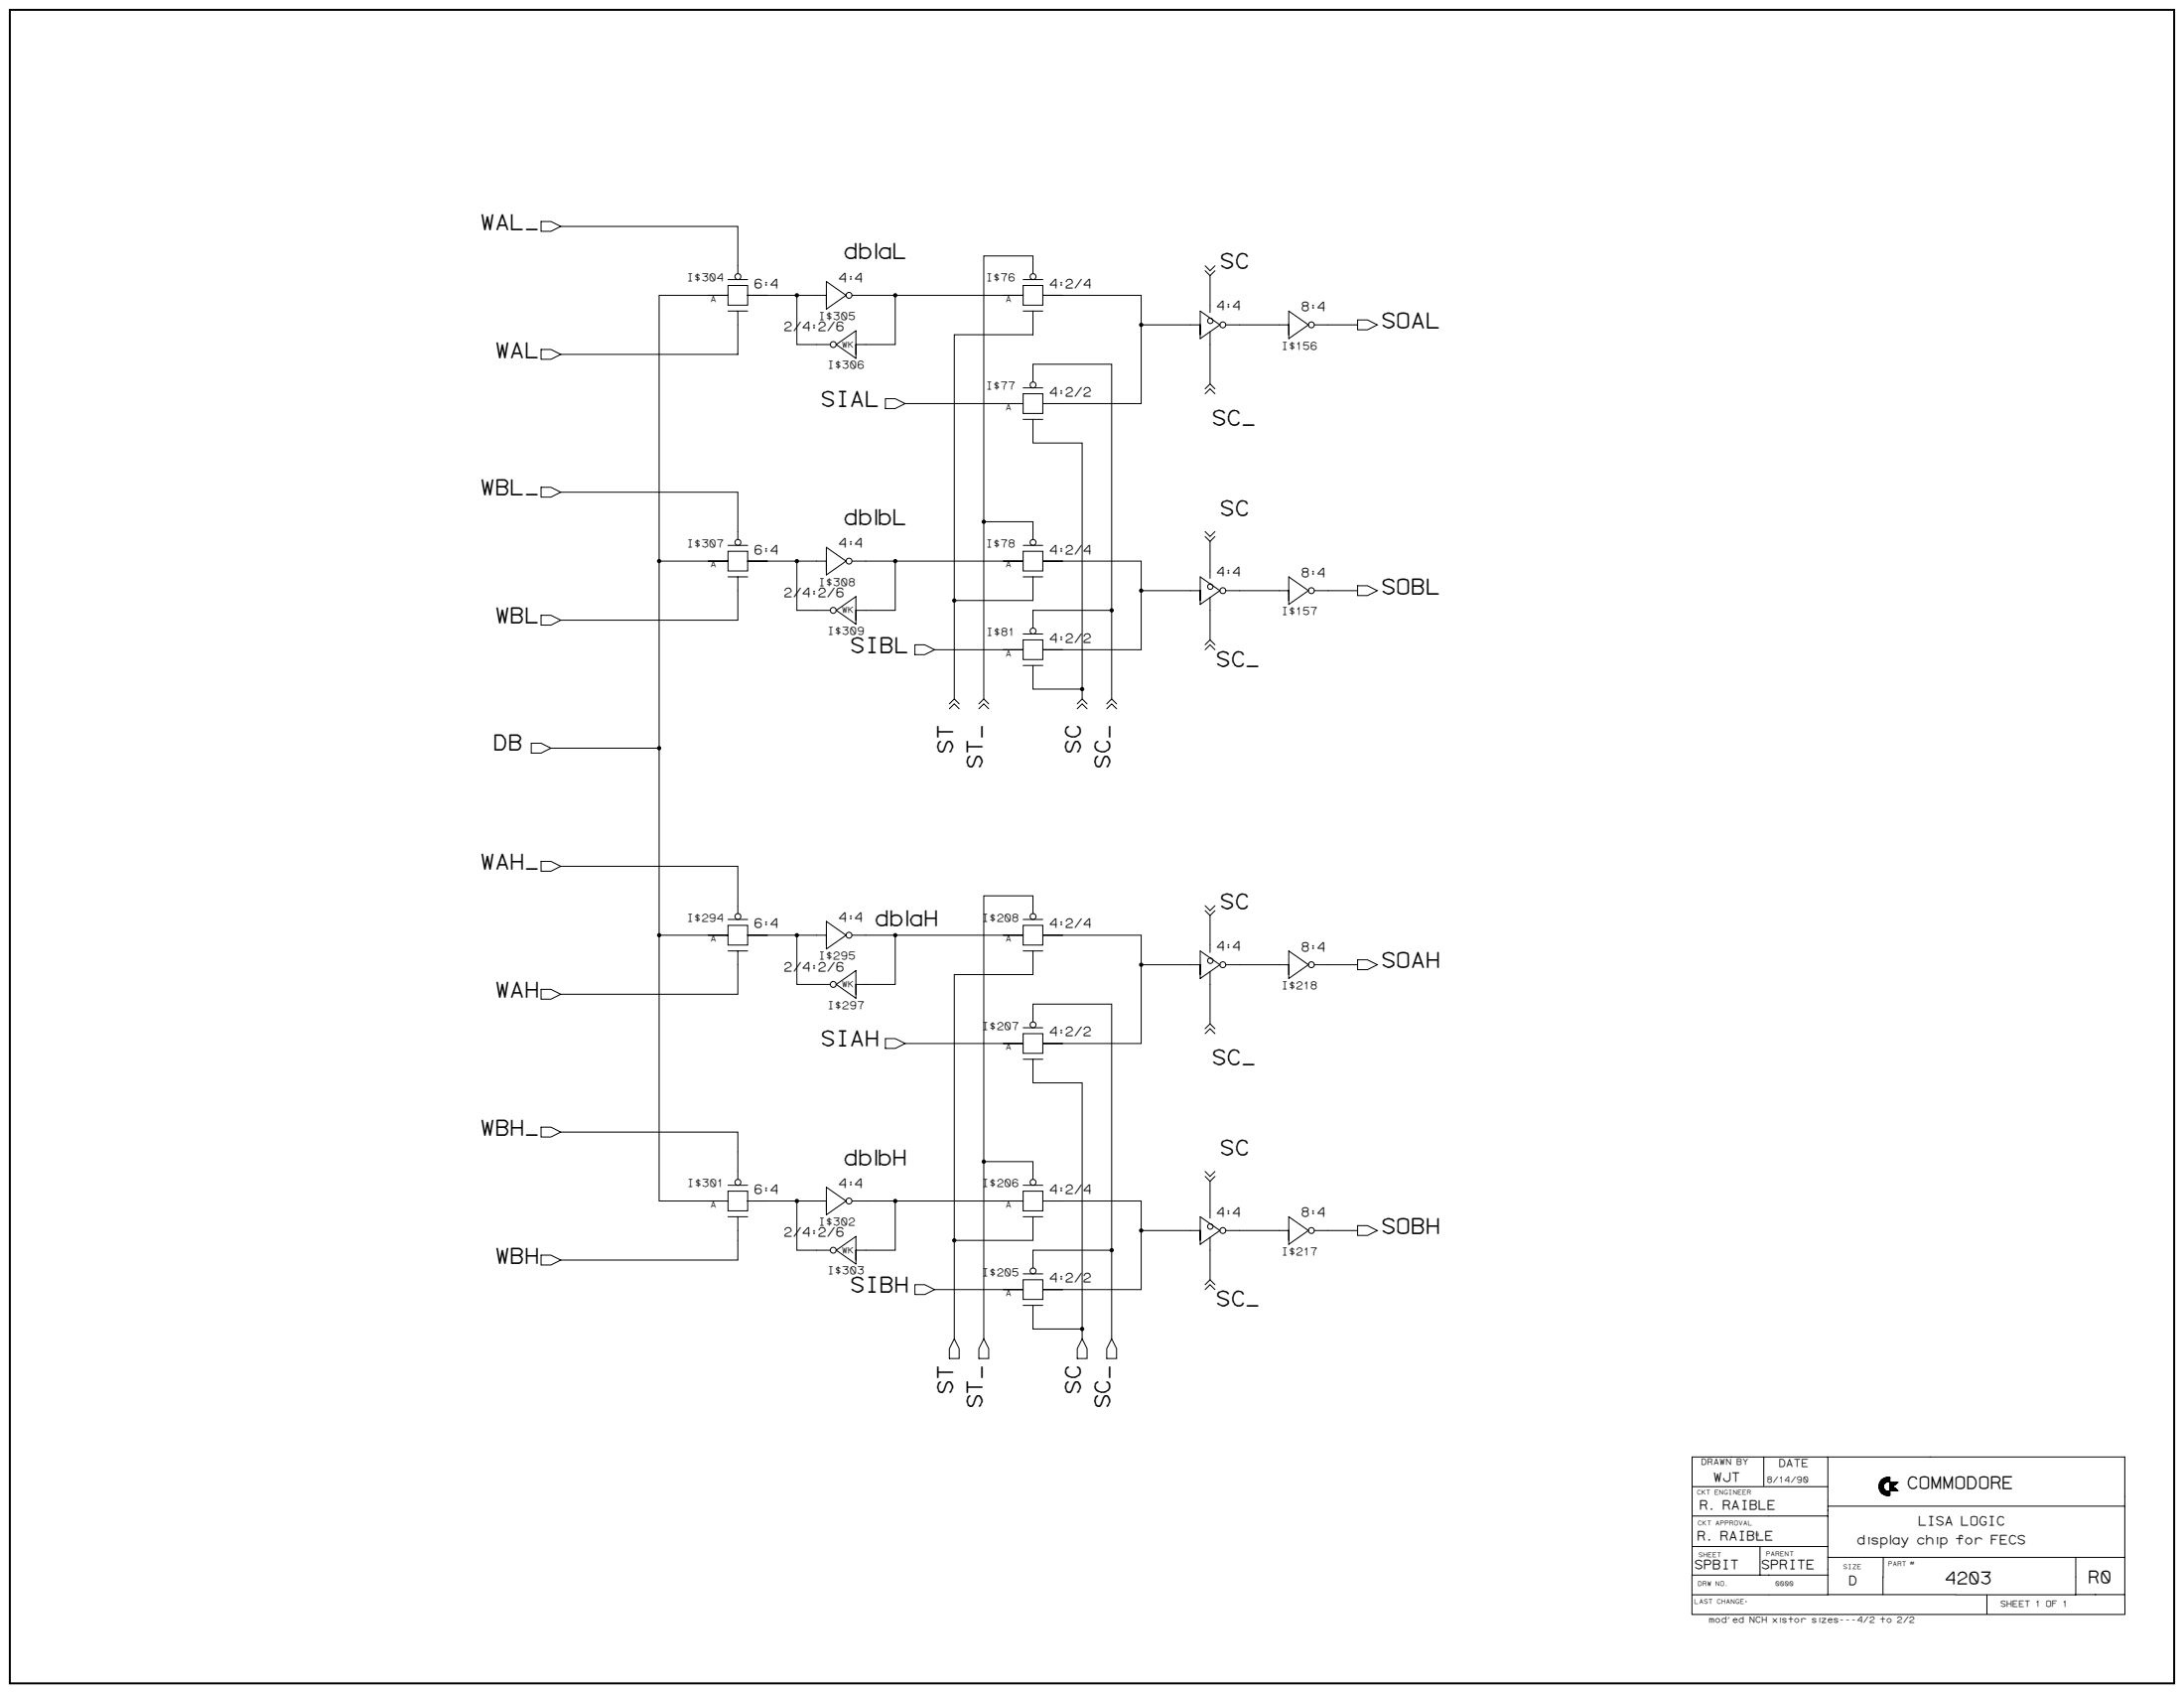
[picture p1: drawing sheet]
<svg xmlns="http://www.w3.org/2000/svg" width="1189mm" height="921mm" viewBox="0 0 1189 921" stroke-linecap="round" stroke-linejoin="round" font-family="sans-serif">
<path d="M5 5h1179v911h-1179z" fill="#fff" stroke="#fff" stroke-width=".54"/>
<path d="M5 5h1179v911h-1179z" fill="none" stroke="#000" stroke-width="1.1"/>
<g fill="#000" stroke="#000" stroke-width=".54">
<circle cx="434" cy="161" r=".9"/>
<circle cx="487" cy="161" r=".9"/>
<circle cx="621" cy="177" r=".9"/>
<circle cx="536" cy="284" r=".9"/>
<circle cx="359" cy="305" r=".9"/>
<circle cx="434" cy="305" r=".9"/>
<circle cx="487" cy="305" r=".9"/>
<circle cx="519" cy="327" r=".9"/>
<circle cx="605" cy="332" r=".9"/>
<circle cx="621" cy="321" r=".9"/>
<circle cx="589" cy="375" r=".9"/>
<circle cx="359" cy="407" r=".9"/>
<circle cx="359" cy="509" r=".9"/>
<circle cx="434" cy="509" r=".9"/>
<circle cx="487" cy="509" r=".9"/>
<circle cx="621" cy="525" r=".9"/>
<circle cx="536" cy="632" r=".9"/>
<circle cx="434" cy="653" r=".9"/>
<circle cx="487" cy="653" r=".9"/>
<circle cx="519" cy="675" r=".9"/>
<circle cx="621" cy="669" r=".9"/>
<circle cx="605" cy="680" r=".9"/>
<circle cx="589" cy="723" r=".9"/>
</g>
<g fill="none" stroke="#000" stroke-width=".54">
<path d="M295 121h5l5 2-5 3h-5zM305 123h97v26M396 152h11M450 153l11 8-11 7zM557 152h11M562 149v-10h-26v241M656 145l3 2 2-2M656 147l3 3 2-3M659 150v20M396 161h-37v492h37M396 161v5h11v-5M396 161v-6h11v6"/>
<path d="M396 169h11M402 169v24h-97M407 161h43M434 161v26h18M464 161h93M487 161v26h-21M557 161v5h11v-5M557 161v-6h11v6M557 169h11M562 169v13h-43v198M568 161h53v16h32M621 177v43h-53"/>
<path d="M653 169l11 8-11 7zM667 177h35M702 169l10 8-10 7zM715 177h24M739 174h5l6 3-6 2h-5zM295 190h5l5 3-5 2h-5zM455 187l11-7v15zM659 180v29M482 217h5l6 3-6 2h-5zM493 220h64M557 220v5h11v-5M557 220v-6h11v6"/>
<path d="M557 211h11M562 208v-10h43v134M656 214l3-2 2 2M656 212l3-3 2 3M557 228h11M562 228v13h27v134M295 265h5l5 3-5 2h-5zM305 268h97v26M396 297h11M450 298l11 7-11 8zM536 284h26v10M557 297h11"/>
<path d="M656 289l3 3 2-3M656 292l3 3 2-3M659 295v20M359 305h37M396 305v6h11v-6M396 305v-5h11v5M396 314h11M402 314v23h-97M407 305h43M434 305v27h18M464 305h23M557 305h-70v27h-21"/>
<path d="M557 305v6h11v-6M557 305v-5h11v5M557 314h11M562 314v13h-43M568 305h53v16h32M653 314l11 7-11 8zM702 314l10 7-10 8zM739 319h5l6 2-6 3h-5zM295 335h5l5 2-5 3h-5zM455 332l11-7v15zM621 321v32h-53M659 325v23"/>
<path d="M667 321h35M715 321h24M498 351h5l6 2-6 3h-5zM509 353h48M557 353v6h11v-6M557 353v-5h11v5M557 345h11M562 342v-10h43v48M656 353l3-2 2 2M656 351l3-3 2 3M557 362h11M562 362v13h27"/>
<path d="M589 375v5M517 386l2-3 3 3M517 383l2-3 3 3M533 386l3-3 2 3M533 383l3-3 2 3M586 386l3-3 3 3M586 383l3-3 3 3M602 386l3-3 3 3M602 383l3-3 3 3M289 404h6l5 3-5 3h-6zM300 407h59M295 469h5l5 2-5 3h-5z"/>
<path d="M305 471h97v26M562 497v-10h-26v241M656 493l3 2 2-2M656 495l3 3 2-3M659 498v20M359 509h37M396 509v5h11v-5M396 509v-6h11v6M396 500h11M396 517h11M402 517v24h-97M407 509h27"/>
<path d="M450 509h-16v27h18M450 501l11 8-11 7zM464 509h23M557 509h-70v27h-21M557 509v5h11v-5M557 509v-6h11v6M557 500h11M557 517h11M562 517v13h-43v198M568 509h53v16h32M653 517l11 8-11 7zM702 517l10 8-10 7z"/>
<path d="M295 538h5l5 3-5 3h-5zM455 536l11-8v15zM621 525v43h-53M659 529v28M667 525h35M715 525h24M739 522h5l6 3-6 3h-5zM557 559h11M562 556v-10h43v134M656 560l3-3 2 3M482 565h5l6 3-6 2h-5zM493 568h64"/>
<path d="M557 568v5h11v-5M557 568v-6h11v6M557 576h11M562 576v13h27v134h-27v-13M656 562l3-2 2 2M295 613h5l5 3-5 3h-5zM305 616h97v26M536 632h26v10M656 637l3 3 2-3M396 653v6h11v-6M396 653v-5h11v5M396 645h11"/>
<path d="M407 653h43M434 653v27h18M450 646l11 7-11 8zM464 653h93M487 653v27h-21M557 653v6h11v-6M557 653v-5h11v5M557 645h11M568 653h53v16h32M656 640l3 3 2-3M659 643v20M396 662h11"/>
<path d="M402 662v24h-97M557 662h11M562 662v13h-43M621 669v33h-53M653 662l11 7-11 8zM659 673v23M667 669h35M702 662l10 7-10 8zM715 669h24M739 667h5l6 2-6 3h-5zM295 683h5l5 3-5 2h-5zM455 680l11-7v15z"/>
<path d="M498 699h5l6 3-6 2h-5zM557 693h11M562 690v-10h43v48M656 699l3-3 2 3M509 702h48M557 702v5h11v-5M557 702v-6h11v6M557 710h11M656 702l3-3 2 3M519 728l3 6v5h-5v-5zM536 728l2 6v5h-5v-5zM589 728l3 6v5h-6v-5z"/>
<path d="M589 723v5M605 728l3 6v5h-6v-5zM960 793v15M995 793v75M921 809h74M995 819h162M1023 809h2v4v-3l1 3-1-4 1 2v2v-2h1h2v3h-2l-1-1v-2v2M1023 808v3v-4l1 5v-6v6v-6v5v-5v5l-1-4v3M1024 809v3v-6v3v-4v7M1024 809l1-4v7M1024 805v7M1025 805v1"/>
<path d="M1025 805v8v-8l-1 7 1-7v8v-4v4l1-3-1 3v-4v4v-3l1 3v-2v2v-2v2v-2l1 2v-2v3v-3v3v-3l1 3v-3v3l1-3v3v-3l-1 3v-3v3v-3v3v-3l-1 2v-2v2v-2v2v-2M1025 805v8v-8v7v-7h-1v7l1 1-1-1v-7v7v-3M1026 810v3v-2v2v-2v2l1-2v3v-3v3v-3v3l1-3v3v-3l1 3M1026 805l-3 2 1 1h-1h1h-1h1l-1 1h1v-1v2l-1-1h1h-1v1l2 2-1-1 1 1v-1v2v-2v1l-1-1M1026 804l-1 4M1026 807v-3v3l-1-2v2v-2v3M1026 807v-3v3M1026 806v-2v3M1027 806h.1M1027 812h2M1028 804v2l1-2v2v-2v2v-2l-1 2v-2v2v-2v2h-2h2h-1v-2v2l1-2v2v-2v2v-2v2l-1-2v2v-2v2v-2v2v-2l-1 2v-2v3M1028 804l1 2v-2l-1 2v-2v2v-2l-1 2v-2v2v-2v2l-1-2v2v-2v3v-3v3l1-1h2"/>
<path d="M1029 807h4l-2 1h-2zM1029 809h2l2 2h-4zM1029 804a5 5 0 0 0-6 5 5 5 0 0 0 6 5v-3a2.7 2.7 0 0 1-4-2 2.7 2.7 0 0 1 4-3M1029 804h-3l-1 4v-3v3v-3v8M1029 804v2M1029 808h2M1029 807h3M1029 811h4M1029 811v-2v2v-2v2l1-2v2v-2v2M1029 807v1M1030 807v1M1030 809v2"/>
<path d="M1031 809v2v-2v2v-2l1 2M1031 807v1M1031 807v1l2-1h-4M1031 809h-2l2 1h-2h3h-3h3l-3 1h4l-1-1v1M1031 807v1h-2M1032 807v1M1032 811v-1v1M1032 807v1h-3M1032 807h-3M1032 807h.1M1033 807h.1M921 825h74"/>
<path d="M921 857h74M921 841h74M958 841v16M995 847h162M1025 858v10M1025 847v11M1130 847v21M921 878h236M1082 868v10M1157 868h-236M1157 878v-85h-236v85"/>
<circle cx="402" cy="151" r="1.6"/>
<circle cx="562" cy="151" r="1.6"/>
<circle cx="462" cy="161" r="1.6"/>
<circle cx="659" cy="175" r="1.5"/>
<circle cx="666" cy="177" r="1.6"/>
<circle cx="714" cy="177" r="1.6"/>
<circle cx="454" cy="187" r="1.6"/>
<circle cx="562" cy="209" r="1.6"/>
<circle cx="402" cy="295" r="1.6"/>
<circle cx="562" cy="295" r="1.6"/>
<circle cx="462" cy="305" r="1.6"/>
<circle cx="659" cy="319" r="1.5"/>
<circle cx="454" cy="332" r="1.6"/>
<circle cx="666" cy="321" r="1.6"/>
<circle cx="714" cy="321" r="1.6"/>
<circle cx="562" cy="343" r="1.6"/>
<circle cx="402" cy="499" r="1.6"/>
<circle cx="562" cy="499" r="1.6"/>
<circle cx="462" cy="509" r="1.6"/>
<circle cx="454" cy="536" r="1.6"/>
<circle cx="659" cy="523" r="1.5"/>
<circle cx="666" cy="525" r="1.6"/>
<circle cx="714" cy="525" r="1.6"/>
<circle cx="562" cy="558" r="1.6"/>
<circle cx="402" cy="643" r="1.6"/>
<circle cx="462" cy="653" r="1.6"/>
<circle cx="562" cy="643" r="1.6"/>
<circle cx="659" cy="667" r="1.5"/>
<circle cx="666" cy="669" r="1.6"/>
<circle cx="714" cy="669" r="1.6"/>
<circle cx="454" cy="680" r="1.6"/>
<circle cx="562" cy="691" r="1.6"/>
</g>
<g font-size="11.9">
<text x="261" y="125">WAL_</text>
<text x="459" y="141">dblaL</text>
<text x="664" y="146">SC</text>
<text x="752" y="178">SOAL</text>
<text x="269" y="194">WAL</text>
<text x="446" y="221">SIAL</text>
<text x="659" y="231">SC_</text>
<text x="261" y="269">WBL_</text>
<text x="664" y="280">SC</text>
<text x="459" y="285">dblbL</text>
<text x="752" y="323">SOBL</text>
<text x="269" y="339">WBL</text>
<text x="463" y="355">SIBL</text>
<text x="662" y="362">SC_</text>
<text x="268" y="408">DB</text>
<text x="518" y="411" transform="rotate(-90 518 411)">ST</text>
<text x="588" y="411" transform="rotate(-90 588 411)">SC</text>
<text x="534" y="419" transform="rotate(-90 534 419)">ST_</text>
<text x="604" y="419" transform="rotate(-90 604 419)">SC_</text>
<text x="261" y="473">WAH_</text>
<text x="664" y="494">SC</text>
<text x="476" y="504">dblaH</text>
<text x="752" y="526">SOAH</text>
<text x="269" y="542">WAH</text>
<text x="446" y="569">SIAH</text>
<text x="659" y="579">SC_</text>
<text x="261" y="617">WBH_</text>
<text x="664" y="628">SC</text>
<text x="459" y="633">dblbH</text>
<text x="752" y="671">SOBH</text>
<text x="269" y="687">WBH</text>
<text x="463" y="703">SIBH</text>
<text x="662" y="710">SC_</text>
<text x="518" y="759" transform="rotate(-90 518 759)">ST</text>
<text x="588" y="759" transform="rotate(-90 588 759)">SC</text>
<text x="534" y="767" transform="rotate(-90 534 767)">ST_</text>
<text x="604" y="767" transform="rotate(-90 604 767)">SC_</text>
</g>
<g font-size="9.5">
<text x="1038" y="810">COMMODORE</text>
<text x="1058" y="862">4203</text>
<text x="1136" y="861">R0</text>
</g>
<g font-size="7.1">
<text x="456" y="153">4:4</text>
<text x="410" y="157">6:4</text>
<text x="571" y="157">4:2/4</text>
<text x="662" y="169">4:4</text>
<text x="708" y="169">8:4</text>
<text x="427" y="180">2/4:2/6</text>
<text x="571" y="215">4:2/2</text>
<text x="456" y="298">4:4</text>
<text x="410" y="301">6:4</text>
<text x="571" y="301">4:2/4</text>
<text x="662" y="313">4:4</text>
<text x="708" y="314">8:4</text>
<text x="427" y="325">2/4:2/6</text>
<text x="571" y="349">4:2/2</text>
<text x="456" y="501">4:4</text>
<text x="410" y="505">6:4</text>
<text x="571" y="505">4:2/4</text>
<text x="662" y="517">4:4</text>
<text x="708" y="517">8:4</text>
<text x="427" y="528">2/4:2/6</text>
<text x="571" y="564">4:2/2</text>
<text x="456" y="646">4:4</text>
<text x="410" y="649">6:4</text>
<text x="571" y="649">4:2/4</text>
<text x="662" y="662">4:4</text>
<text x="708" y="662">8:4</text>
<text x="427" y="673">2/4:2/6</text>
<text x="571" y="698">4:2/2</text>
<text x="933" y="806">WJT</text>
<text x="925" y="821">R. RAIBLE</text>
<text x="1044" y="830">LISA LOGIC</text>
<text x="924" y="838">R. RAIBLE</text>
<text x="1011" y="840">display chip for FECS</text>
<text x="922" y="854">SPBIT</text>
<text x="959" y="854">SPRITE</text>
<text x="1006" y="862">D</text>
</g>
<g font-size="6">
<text x="374" y="153">I$304</text>
<text x="536" y="153">I$76</text>
<text x="445" y="174">I$305</text>
<text x="697" y="190">I$156</text>
<text x="450" y="201">I$306</text>
<text x="536" y="212">I$77</text>
<text x="374" y="298">I$307</text>
<text x="536" y="298">I$78</text>
<text x="445" y="318">I$308</text>
<text x="697" y="335">I$157</text>
<text x="450" y="345">I$309</text>
<text x="537" y="346">I$81</text>
<text x="374" y="501">I$294</text>
<text x="534" y="501">I$208</text>
<text x="445" y="522">I$295</text>
<text x="697" y="538">I$218</text>
<text x="450" y="549">I$297</text>
<text x="534" y="560">I$207</text>
<text x="374" y="646">I$301</text>
<text x="534" y="646">I$206</text>
<text x="445" y="667">I$302</text>
<text x="697" y="683">I$217</text>
<text x="450" y="693">I$303</text>
<text x="534" y="694">I$205</text>
<text x="968" y="798">DATE</text>
</g>
<g font-size="4.8">
<text x="387" y="164">A</text>
<text x="547" y="164">A</text>
<text x="458" y="189">WK</text>
<text x="547" y="223">A</text>
<text x="387" y="309">A</text>
<text x="547" y="309">A</text>
<text x="458" y="334">WK</text>
<text x="547" y="357">A</text>
<text x="387" y="512">A</text>
<text x="547" y="512">A</text>
<text x="458" y="537">WK</text>
<text x="547" y="571">A</text>
<text x="387" y="657">A</text>
<text x="547" y="657">A</text>
<text x="458" y="682">WK</text>
<text x="547" y="705">A</text>
<text x="926" y="797">DRAWN BY</text>
<text x="962" y="806">8/14/90</text>
<text x="1089" y="874">SHEET 1 OF 1</text>
<text x="930" y="883">mod'ed NCH xistor sizes---4/2 to 2/2</text>
</g>
<g font-size="3.6">
<text x="924" y="813">CKT ENGINEER</text>
<text x="924" y="830">CKT APPROVAL</text>
<text x="924" y="847">SHEET</text>
<text x="961" y="847">PARENT</text>
<text x="1003" y="854">SIZE</text>
<text x="1028" y="852">PART #</text>
<text x="924" y="863">DRW NO.</text>
<text x="966" y="863">0000</text>
<text x="922" y="872">LAST CHANGE:</text>
</g>
<text font-size="2.7" x="956" y="836">N</text>
</svg>
